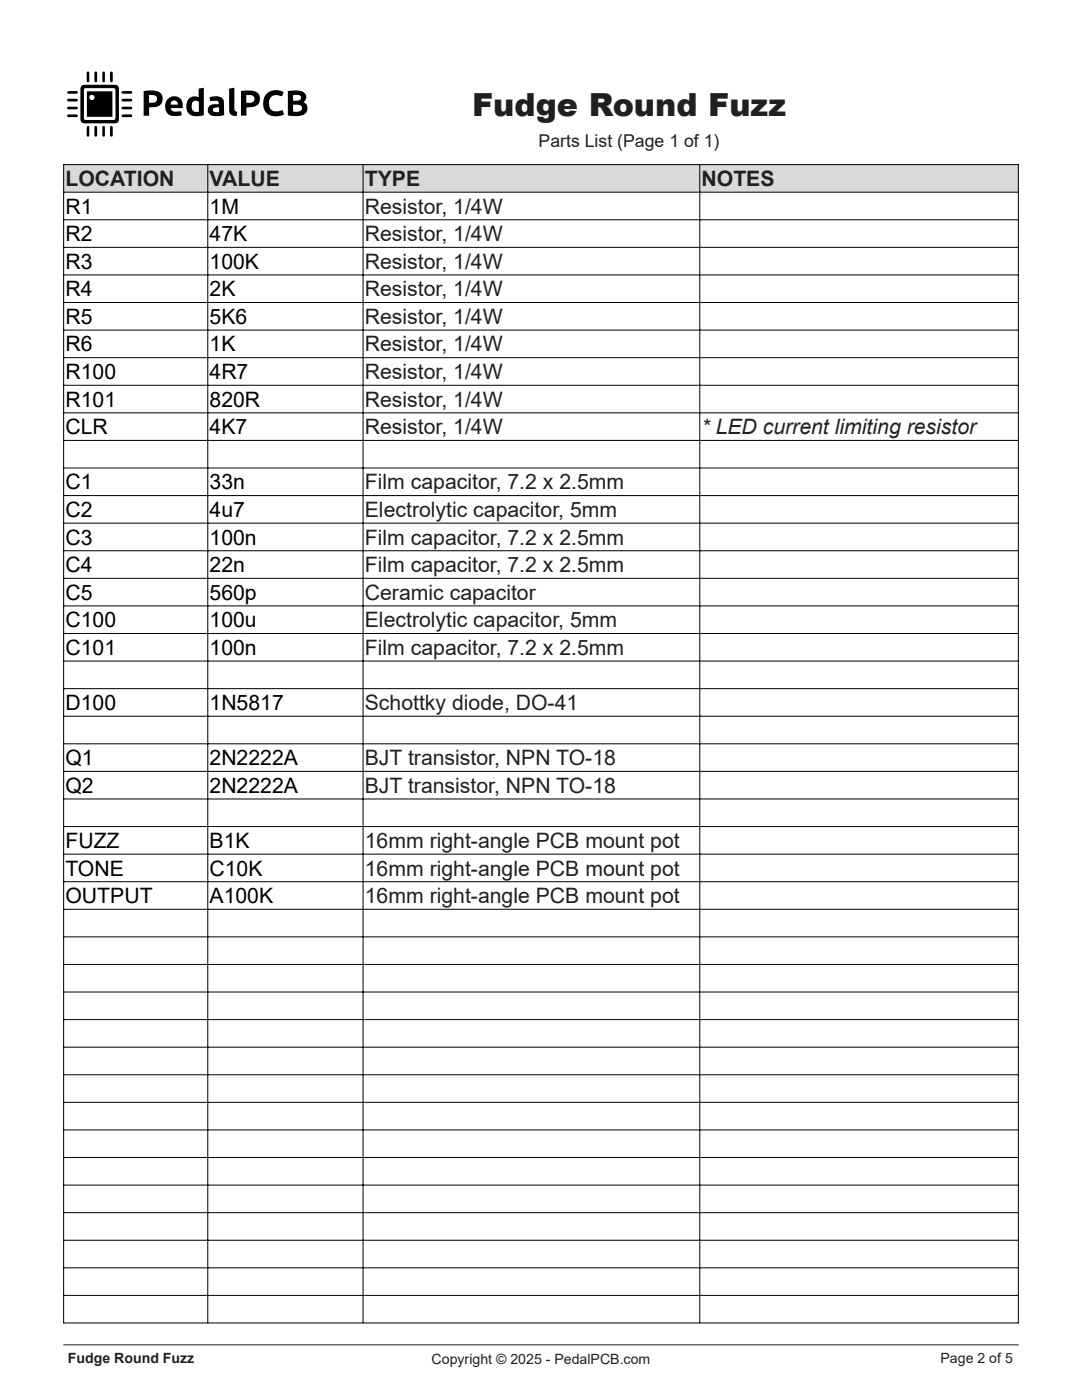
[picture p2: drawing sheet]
<svg xmlns="http://www.w3.org/2000/svg" width="216mm" height="279mm" viewBox="0 0 216 279" stroke-linecap="round" stroke-linejoin="round" font-family="sans-serif">
<path d="M12.7 268.4h190.5" fill="none" stroke="#231f20" stroke-width=".2"/>
<path d="M12.7 12.7v16.4h49.3v-16.4zM16.3 17.1a3.5 3.5 0 0 0-.3 2.2v3a3.4 3.4 0 0 0 .3 2.1 3.5 3.5 0 0 0 2.1 .2h3a3.5 3.5 0 0 0 2.1-.2l.2-.7v-5.4a.99 .99 0 0 0-.9-1.4h-4.4a3.5 3.5 0 0 0-2.1 .2zM57.4 18.2v4.8l1.6 .2a1.84 1.84 0 0 0 2.3-1.7 1.09 1.09 0 0 0-.7-1.1 1.31 1.31 0 0 0 .4-1.5 1.31 1.31 0 0 0-1.4-.8zM39.6 17.7v1.7a1.77 1.77 0 0 0-1.9 .3 1.77 1.77 0 0 0-.5 1.8 1.92 1.92 0 0 0 2.5 1.7l1-.2v-5.5zM28.7 18.2v4.9h1.1v-1.6l.2-.1a1.92 1.92 0 0 0 2.5-1.9 1.67 1.67 0 0 0-1.9-1.4zM48.1 18.2v4.9h1.1v-1.6a4.5 4.5 0 0 0 2.2-.6 1.7 1.7 0 0 0 .3-2 1.7 1.7 0 0 0-1.8-.8zM53.1 18.8a2.66 2.66 0 0 0-.3 3.2 2.66 2.66 0 0 0 3 1.2l.9-.4-.3-.8a1.79 1.79 0 0 1-2.6-.6l-.1-.3a1.58 1.58 0 0 1 .5-1.8 1.58 1.58 0 0 1 1.8-.1h.3l.3-.8a2.76 2.76 0 0 0-3.5 .4zM33.6 19.7a2.03 2.03 0 0 0-.4 2.5 2.03 2.03 0 0 0 2.4 .9l.6-.1-.1-.8-.9 .1a.86 .86 0 0 1-1.1-.7h2.4a1.78 1.78 0 0 0-.7-2.1 1.78 1.78 0 0 0-2.2 .2zM41.8 19.4l.2 .8 .8-.1a.64 .64 0 0 1 .9 .7 1.94 1.94 0 0 0-2.2 .8 1.21 1.21 0 0 0 1.4 1.6l1.8-.2v-2.2a1.44 1.44 0 0 0-2-1.6zM45.7 17.7v3.8a1.19 1.19 0 0 0 .3 1.3 1.19 1.19 0 0 0 1.2 .3l.2-.8a.59 .59 0 0 1-.6-.7v-4.1zM13.4 19.8v.3l.3 .2h1.5l.3-.3-.3-.3zM24.3 19.8v.3l.3 .2h1.5l.3-.3-.3-.3zM13.4 23v.3l.3 .1h1.5l.3-.3-.3-.3zM24.3 22.9v.4l.3 .1h1.5l.3-.3-.3-.3zM18.9 25.2l-.1 1.8 .3 .3 .2-.1 .1-.2v-1.5l-.1-.3zM18.9 14.3l-.1 1.8 .3 .3 .3-.3v-1.5l-.1-.3zM24.3 18.3v.3l.2 .1h1.6l.3-.3-.3-.2zM24.3 21.4v.3l.2 .1h1.6l.3-.3-.3-.2zM22.1 14.3l-.1 1.8 .2 .3 .3-.3v-1.5l-.1-.3zM22.1 25.2l-.1 1.8 .2 .3 .3-.3v-1.6l-.1-.2zM13.4 21.4v.3l.3 .1h1.5l.3-.2-.3-.3zM13.5 18.3l-.1 .3 .3 .1h1.5l.3-.3-.3-.2zM20.5 14.3l-.1 1.8 .3 .3 .2-.3v-1.5l-.1-.3zM17.4 25.2l-.1 1.8 .3 .3 .2-.3v-1.6l-.1-.2zM17.4 14.3l-.1 1.8 .3 .3 .2-.3v-1.5l-.1-.3zM20.5 25.2l-.1 1.8 .3 .3 .2-.3v-1.6l-.1-.2z" fill-rule="evenodd" fill="#fff"/>
<g fill="#000">
<path d="M13.5 18.3l1.7-.1 .3 .2-.3 .3h-1.5l-.3-.1z" fill-rule="evenodd"/>
<path d="M17.4 14.3h.3l.1 .3v1.5l-.2 .3-.3-.3z" fill-rule="evenodd"/>
<path d="M18.9 14.3h.4l.1 .3v1.5l-.3 .3-.3-.3z" fill-rule="evenodd"/>
<path d="M20.5 14.3h.3l.1 .3v1.5l-.2 .3-.3-.3z" fill-rule="evenodd"/>
<path d="M22.1 14.3h.3l.1 .3v1.5l-.3 .3-.2-.3z" fill-rule="evenodd"/>
<path d="M24.3 19.8l1.8-.1 .3 .3-.3 .3h-1.5l-.3-.2z" fill-rule="evenodd"/>
<path d="M24.3 18.3l1.8-.1 .3 .2-.3 .3h-1.6l-.2-.1z" fill-rule="evenodd"/>
<path d="M28.7 18.2l.2-.1a5.1 5.1 0 0 1 3 .4 1.71 1.71 0 0 1 .4 2 1.71 1.71 0 0 1-2 .9l-.5 .1v1.6h-1.1zM29.8 19v1.5a1.44 1.44 0 0 0 1.5-.5 .77 .77 0 0 0-.2-.8 .77 .77 0 0 0-.8-.2z" fill-rule="evenodd"/>
<path d="M39.6 17.7l1.1-.2v5.5a2.72 2.72 0 0 1-3.3-.7 2.21 2.21 0 0 1 1-3l1.2 .1zM38.5 20.3a1.19 1.19 0 0 0 .6 2h.5v-2a.78 .78 0 0 0-1.1 0z" fill-rule="evenodd"/>
<path d="M45.7 17.7l1.1-.2v4.1a.59 .59 0 0 0 .6 .7l-.2 .8a1.19 1.19 0 0 1-1.2-.3 1.19 1.19 0 0 1-.3-1.3z" fill-rule="evenodd"/>
<path d="M48.1 18.2l.2-.1a4.9 4.9 0 0 1 3.2 .5 1.7 1.7 0 0 1 .2 2 1.7 1.7 0 0 1-1.8 .8l-.7 .1v1.6h-1.1zM49.2 19v1.5a1.06 1.06 0 0 0 1.5-1 1.38 1.38 0 0 0-1.5-.5z" fill-rule="evenodd"/>
<path d="M57.4 18.2l1.7-.2a1.65 1.65 0 0 1 2 1.4l-.1 .4-.4 .6a1.41 1.41 0 0 1 .7 1.6 1.41 1.41 0 0 1-1.3 1.1l-1 .1-1.6-.2zM58.5 20.9v1.3l.7 .1a.74 .74 0 0 0 .9-.3 .74 .74 0 0 0 0-.9l-.6-.2zM58.6 19l-.1 .9a1.42 1.42 0 0 0 1.5-.2 .67 .67 0 0 0-.2-.7 .67 .67 0 0 0-.7-.1z" fill-rule="evenodd"/>
<path d="M13.4 21.4l1.8-.1 .3 .3-.3 .2h-1.5l-.3-.1z" fill-rule="evenodd"/>
<path d="M13.4 23l1.8-.2 .3 .3-.3 .3h-1.5l-.3-.1z" fill-rule="evenodd"/>
<path d="M13.4 19.8l1.8-.1 .3 .3-.3 .3h-1.5l-.3-.2z" fill-rule="evenodd"/>
<path d="M17.4 25.2h.3l.1 .2v1.6l-.2 .3-.3-.3z" fill-rule="evenodd"/>
<path d="M18.9 25.2h.4l.1 .3v1.5l-.1 .2-.2 .1-.3-.3z" fill-rule="evenodd"/>
<path d="M20.5 25.2h.3l.1 .2v1.6l-.2 .3-.3-.3z" fill-rule="evenodd"/>
<path d="M22.1 25.2h.3l.1 .2v1.6l-.3 .3-.2-.3z" fill-rule="evenodd"/>
<path d="M16.3 17.1a3.5 3.5 0 0 1 2.1-.2h3a3.6 3.6 0 0 1 2.1 .2l.2 .7v5.4a.99 .99 0 0 1-.9 1.4h-4.4a3.5 3.5 0 0 1-2.1-.2 3.4 3.4 0 0 1-.3-2.1v-3a3.5 3.5 0 0 1 .3-2.2zM16.9 17.7l-.1 .3v5.8l.4 .1h5.6l.2-.3v-5.8l-.4-.2z" fill-rule="evenodd"/>
<path d="M24.3 21.4l1.8-.1 .3 .2-.3 .3h-1.6l-.2-.1z" fill-rule="evenodd"/>
<path d="M24.3 22.9l1.8-.1 .3 .3-.3 .3h-1.5l-.3-.1z" fill-rule="evenodd"/>
<path d="M33.6 19.7a1.78 1.78 0 0 1 2.2-.2 1.78 1.78 0 0 1 .7 2.1h-2.4a1 1 0 0 0 1.4 .7l.6-.1 .1 .7a2.8 2.8 0 0 1-2.8-.3 2.32 2.32 0 0 1 .2-2.9zM34.2 20.3l-.1 .5h1.4a.7 .7 0 0 0-.5-.7 .7 .7 0 0 0-.8 .2z" fill-rule="evenodd"/>
<path d="M41.8 19.4a2.18 2.18 0 0 1 2.8 .6l.1 3a3.7 3.7 0 0 1-2.9-.2 1.24 1.24 0 0 1-.1-1.5 1.24 1.24 0 0 1 1.4-.5h.6a.74 .74 0 0 0-.4-.7 .74 .74 0 0 0-.8 0l-.5 .1zM42.6 21.6l-.1 .1a.41 .41 0 0 0 .3 .6l.9 .1v-.9z" fill-rule="evenodd"/>
<path d="M53.1 18.8a2.76 2.76 0 0 1 3.5-.4l-.3 .8h-.3a1.67 1.67 0 0 0-2.3 .7 1.67 1.67 0 0 0 .9 2.3h.7l1.1-.2 .3 .8a2.7 2.7 0 0 1-4.1-1.5v-1.3z" fill-rule="evenodd"/>
</g>
<g fill="#fff">
<path d="M16.9 17.7l5.7-.1 .4 .2v5.8l-.2 .3h-5.6l-.4-.1v-5.8zM17.3 18.2v5.1h5.1v-5.1z" fill-rule="evenodd"/>
<path d="M58.5 20.9h.7a.74 .74 0 0 1 .8 .2 .74 .74 0 0 1 .1 .9l-.5 .2h-1.1z" fill-rule="evenodd"/>
<path d="M58.6 19l.5-.1a.64 .64 0 0 1 .7 .2 .64 .64 0 0 1 .1 .8l-1.4 .1z" fill-rule="evenodd"/>
<path d="M38.5 20.3a.72 .72 0 0 1 1.1 .1v1.9a1.03 1.03 0 0 1-1.1-.2 1.03 1.03 0 0 1-.2-1.1z" fill-rule="evenodd"/>
<path d="M29.8 19h.5a.78 .78 0 0 1 1 .8 .78 .78 0 0 1-1.1 .7h-.4z" fill-rule="evenodd"/>
<path d="M49.2 19h.5a.79 .79 0 0 1 1 .8 .79 .79 0 0 1-1 .7h-.5z" fill-rule="evenodd"/>
<path d="M34.2 20.3a.7 .7 0 0 1 .8-.2 .7 .7 0 0 1 .5 .7h-1.4z" fill-rule="evenodd"/>
<path d="M42.6 21.6l1.1-.1v.9l-.9-.1a.42 .42 0 0 1-.3-.3 .42 .42 0 0 1 .1-.4z" fill-rule="evenodd"/>
</g>
<path d="M17.3 18.2v5.1h5.1v-5.1zM17.9 19.4a.49 .49 0 0 0 .9 0 .49 .49 0 0 0-.9 0z" fill-rule="evenodd" fill="#000"/>
<circle cx="18.3" cy="19.4" r=".49" fill="#fff"/>
<path d="M12.7 32.9h190.5v5.5h-190.5z" fill-rule="evenodd" fill="#d9d9d9"/>
<path d="M139.6 137.4h63.6v126.6h-63.6z" fill-rule="evenodd" fill="#fff"/>
<g fill="none" stroke="#000" stroke-width=".2">
<path d="M12.7 32.8v231.3M12.7 32.9h190.5M12.7 38.4h190.5M41.5 32.9v231.1M72.4 32.9v231.1M139.6 32.9v231.1M203.2 32.8v231.3M12.7 43.9h190.5M12.7 49.4h190.5M12.7 54.9h190.5M12.7 60.4h190.5M12.7 65.9h190.5"/>
<path d="M12.7 71.4h190.5M12.7 76.9h190.5M12.7 82.4h190.5M12.7 87.9h190.5M12.7 93.4h190.5M12.7 98.9h190.5M12.7 104.4h190.5M12.7 109.9h190.5M12.7 115.4h190.5M12.7 120.9h190.5M12.7 126.4h190.5M12.7 131.9h190.5"/>
<path d="M12.7 137.4h190.5M12.7 142.9h190.5M12.7 148.4h190.5M12.7 153.9h190.5M12.7 159.5h190.5M12.7 165h190.5M12.7 170.5h190.5M12.7 176h190.5M12.7 181.5h190.5M12.7 187h190.5M12.7 192.5h190.5M12.7 198h190.5"/>
<path d="M12.7 203.5h190.5M12.7 209h190.5M12.7 214.5h190.5M12.7 220h190.5M12.7 225.5h190.5M12.7 231h190.5M12.7 236.5h190.5M12.7 242h190.5M12.7 247.5h190.5M12.7 253h190.5M12.7 258.5h190.5M12.7 264h190.5"/>
</g>
<text font-size="6.3" fill="#231f20" x="94.2" y="23.1">Fudge Round Fuzz</text>
<g font-size="4.2" fill="#231f20">
<text x="13.1" y="37.1">LOCATION</text>
<text x="41.8" y="37.1">VALUE</text>
<text x="72.8" y="37.1">TYPE</text>
<text x="140" y="37.1">NOTES</text>
<text x="72.8" y="42.6">Resistor, 1/4W</text>
<text x="72.8" y="48.1">Resistor, 1/4W</text>
<text x="72.8" y="53.6">Resistor, 1/4W</text>
<text x="72.8" y="59.1">Resistor, 1/4W</text>
<text x="72.8" y="64.6">Resistor, 1/4W</text>
<text x="72.8" y="70.1">Resistor, 1/4W</text>
<text x="72.8" y="75.7">Resistor, 1/4W</text>
<text x="72.8" y="81.2">Resistor, 1/4W</text>
<text x="72.8" y="86.7">Resistor, 1/4W</text>
<text x="140" y="86.7">* LED current limiting resistor</text>
<text x="72.8" y="97.7">Film capacitor, 7.2 x 2.5mm</text>
<text x="72.8" y="103.2">Electrolytic capacitor, 5mm</text>
<text x="72.8" y="108.7">Film capacitor, 7.2 x 2.5mm</text>
<text x="72.8" y="114.2">Film capacitor, 7.2 x 2.5mm</text>
<text x="72.8" y="119.7">Ceramic capacitor</text>
<text x="72.8" y="125.2">Electrolytic capacitor, 5mm</text>
<text x="72.8" y="130.7">Film capacitor, 7.2 x 2.5mm</text>
<text x="72.8" y="141.7">Schottky diode, DO-41</text>
<text x="72.8" y="152.7">BJT transistor, NPN TO-18</text>
<text x="72.8" y="158.2">BJT transistor, NPN TO-18</text>
<text x="72.8" y="169.2">16mm right-angle PCB mount pot</text>
<text x="72.8" y="174.7">16mm right-angle PCB mount pot</text>
<text x="72.8" y="180.2">16mm right-angle PCB mount pot</text>
</g>
<g font-size="4.2">
<text x="13.1" y="42.6">R1</text>
<text x="41.8" y="42.6">1M</text>
<text x="13.1" y="48.1">R2</text>
<text x="13.1" y="53.6">R3</text>
<text x="41.8" y="48.1">47K</text>
<text x="41.8" y="53.6">100K</text>
<text x="13.1" y="59.1">R4</text>
<text x="41.8" y="59.1">2K</text>
<text x="13.1" y="64.6">R5</text>
<text x="41.8" y="64.6">5K6</text>
<text x="13.1" y="70.1">R6</text>
<text x="41.8" y="70.1">1K</text>
<text x="13.1" y="75.7">R100</text>
<text x="41.8" y="75.7">4R7</text>
<text x="13.1" y="81.2">R101</text>
<text x="41.8" y="81.2">820R</text>
<text x="13.1" y="86.7">CLR</text>
<text x="41.8" y="86.7">4K7</text>
<text x="13.1" y="97.7">C1</text>
<text x="41.8" y="97.7">33n</text>
<text x="13.1" y="103.2">C2</text>
<text x="41.8" y="103.2">4u7</text>
<text x="13.1" y="108.7">C3</text>
<text x="41.8" y="108.7">100n</text>
<text x="13.1" y="114.2">C4</text>
<text x="13.1" y="119.7">C5</text>
<text x="41.8" y="114.2">22n</text>
<text x="41.8" y="119.7">560p</text>
<text x="13.1" y="125.2">C100</text>
<text x="41.8" y="125.2">100u</text>
<text x="13.1" y="130.7">C101</text>
<text x="41.8" y="130.7">100n</text>
<text x="13.1" y="141.7">D100</text>
<text x="41.8" y="141.7">1N5817</text>
<text x="13.1" y="152.7">Q1</text>
<text x="41.8" y="152.7">2N2222A</text>
<text x="13.1" y="158.2">Q2</text>
<text x="41.8" y="158.2">2N2222A</text>
<text x="13.1" y="169.2">FUZZ</text>
<text x="41.8" y="169.2">B1K</text>
<text x="13.1" y="174.7">TONE</text>
<text x="41.8" y="174.7">C10K</text>
<text x="13.1" y="180.2">OUTPUT</text>
<text x="41.8" y="180.2">A100K</text>
</g>
<text font-size="3.5" fill="#231f20" x="107.5" y="29.3">Parts List (Page 1 of 1)</text>
<g font-size="2.8" fill="#231f20">
<text x="13.5" y="272">Fudge Round Fuzz</text>
<text x="86.1" y="272.2">Copyright © 2025 - PedalPCB.com</text>
<text x="187.7" y="272">Page 2 of 5</text>
</g>
</svg>
